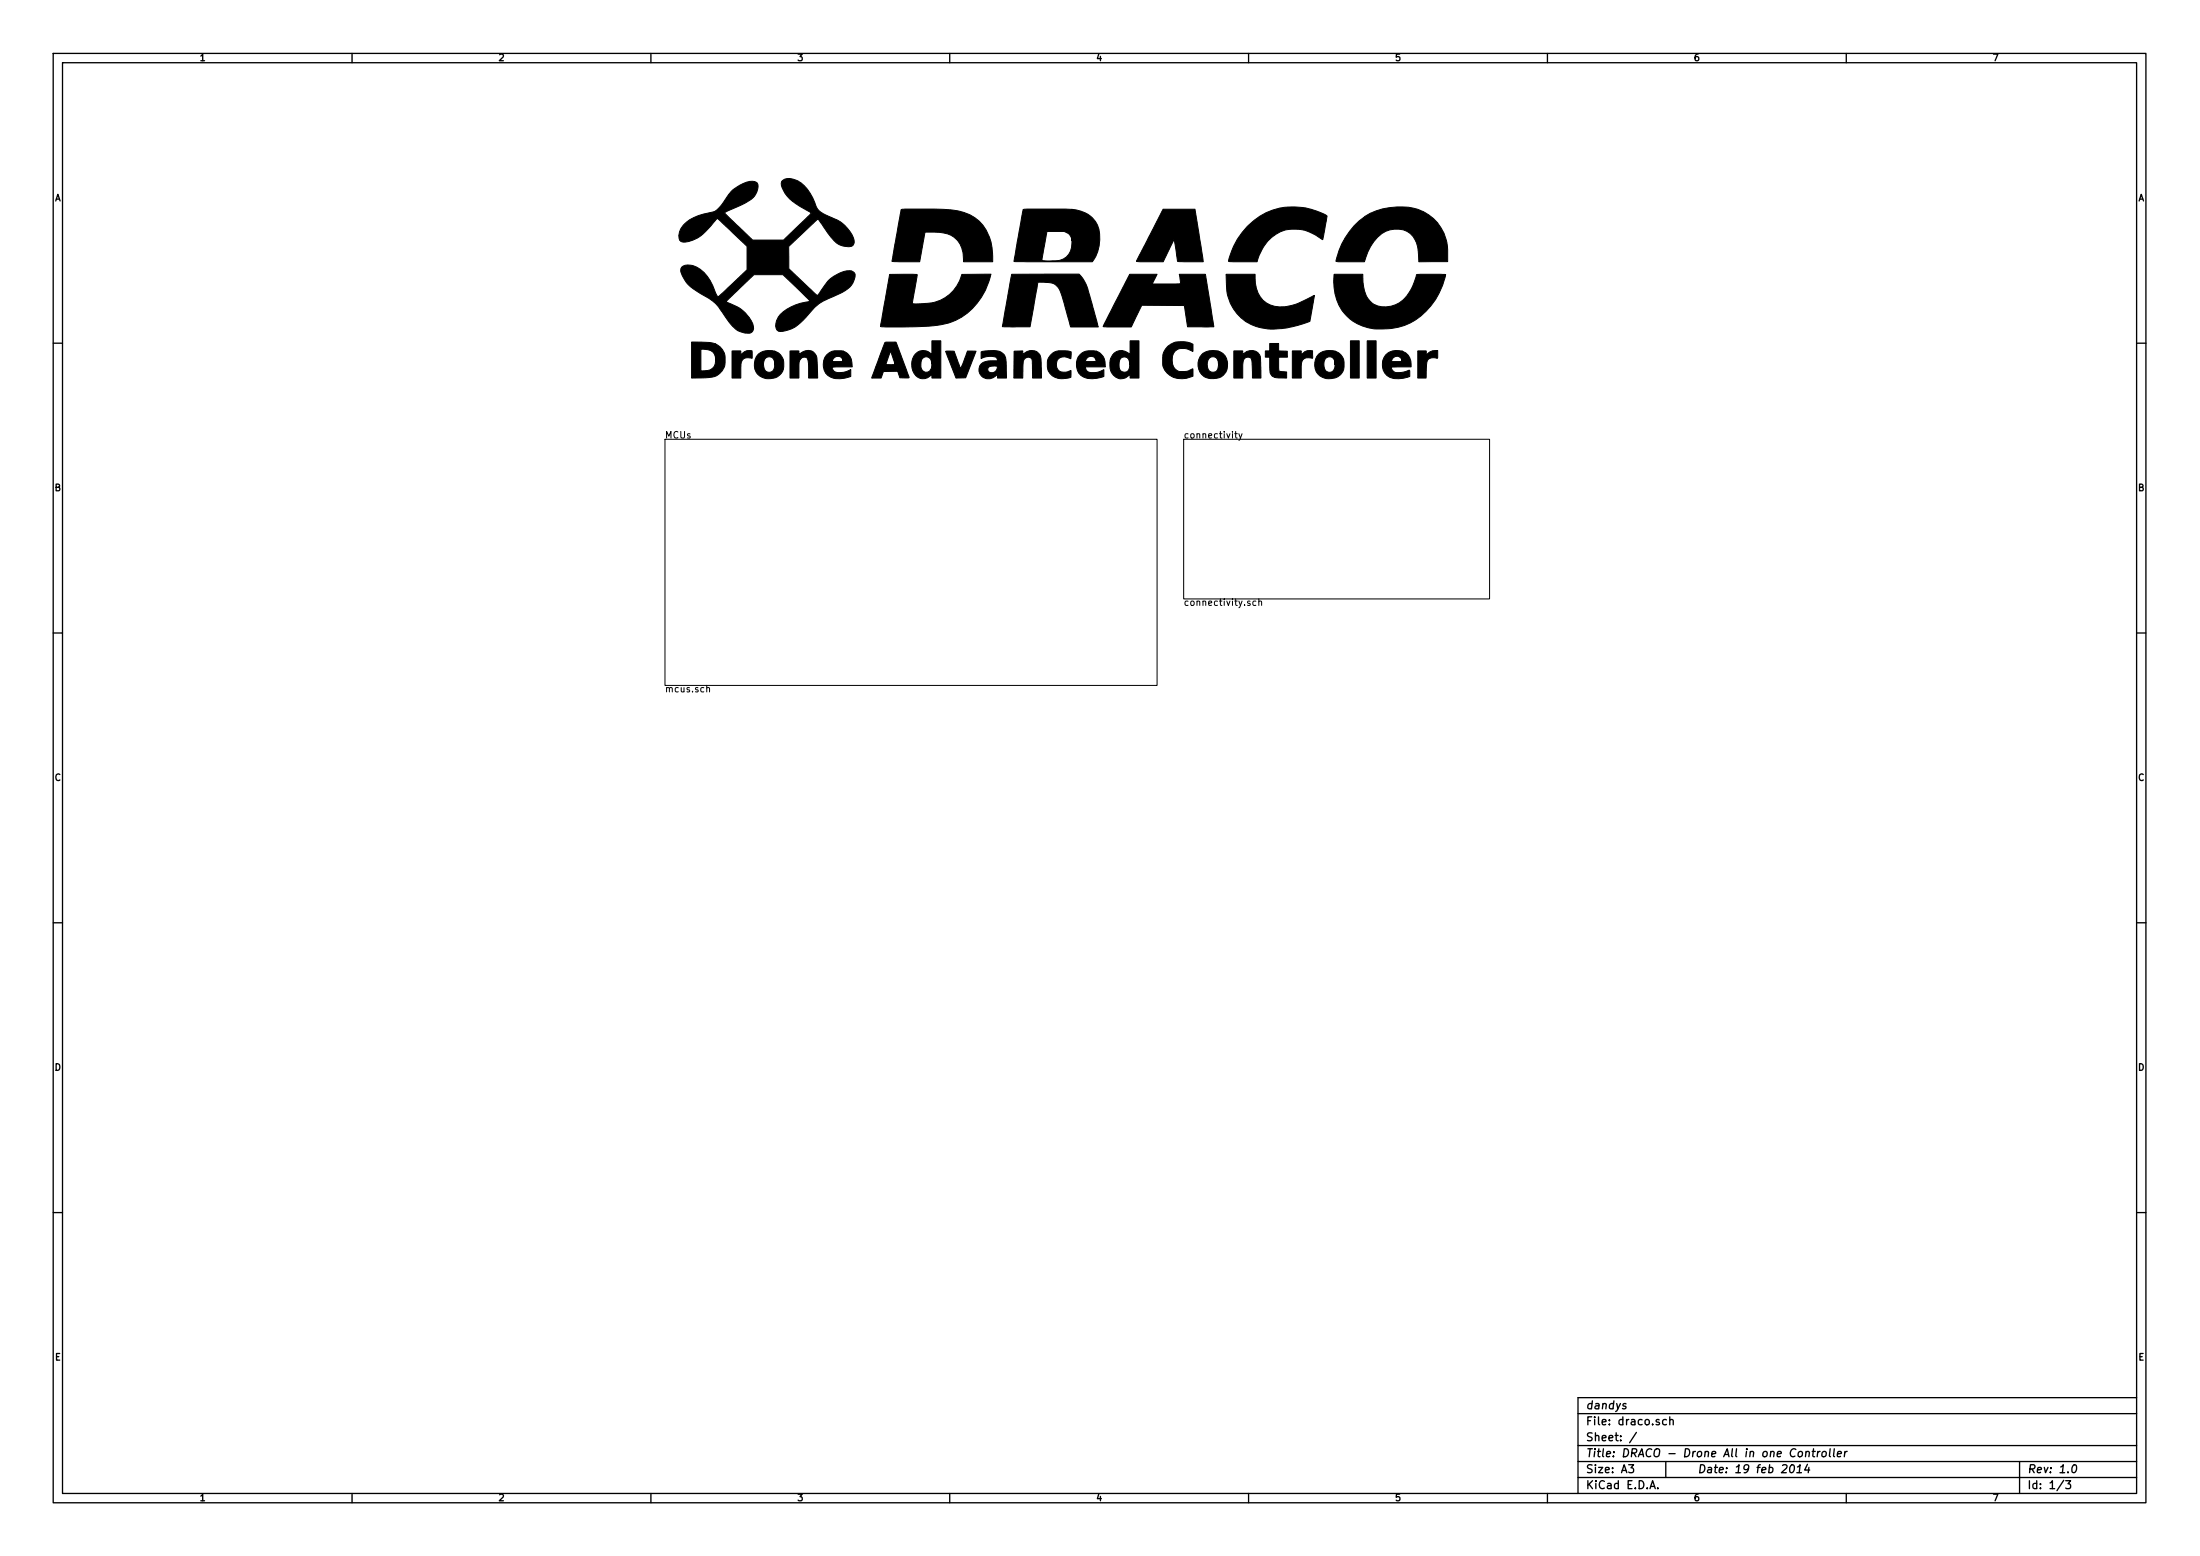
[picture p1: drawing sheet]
<svg xmlns="http://www.w3.org/2000/svg" width="420mm" height="297mm" viewBox="0 0 420 297" stroke-linecap="round" stroke-linejoin="round" font-family="sans-serif">
<g fill="none" stroke="#000" stroke-width=".25">
<path d="M10.2 10.2h399.6v276.7h-399.6zM11.9 12h396.2v273.1h-396.2zM67.2 10.2v1.8M124.3 10.2v1.8M181.4 10.2v1.8M238.5 10.2v1.8M295.5 10.2v1.8M352.6 10.2v1.8M10.2 65.5h1.7M408.1 65.5h1.7M10.2 120.8h1.7M408.1 120.8h1.7"/>
<path d="M10.2 176.2h1.7M408.1 176.2h1.7M10.2 231.5h1.7M408.1 231.5h1.7M301.4 269.9h106.7M301.4 276h106.7M301.4 279h106.7M311 279.6h1l-.5 .6 .4 .2v.6l-.2 .1-.7-.1M312.5 273.4l-1.3 2M318.1 279v3.1M318.3 271.1l-.5-.1-.3 .3 .1 .6 .2 .1 .5-.1M318.9 271.1h.1a.36 .36 0 0 1 .6 .1v.8"/>
<path d="M318.9 270.5v1.5M342 279.8l.4-.2a.88 .88 0 0 1-.3 1.5l-.2-.1-.1-.4zM343.5 277.2l.3-.1 .4 .1v.6l-.3 .3-.5-.1zM344.9 277.2l.3-.1 .3 .1v.9M344.9 277.1l-.1 1M345.2 279.5l-.5 1.1h.9M346.1 277.1h.6M346.4 276.6l-.2 1.3 .4 .2M347.2 277.1l-.2 1M347.6 277.1l-.3 .1-.2 .2M348.1 277.2l.2-.1 .4 .1v.6l-.3 .3-.4-.1zM349.5 276.6l-.1 1.3 .2 .2"/>
<path d="M350.3 276.6l-.1 1.3 .2 .2M350.9 277.6l.8-.1-.1-.3h-.6l-.1 .7 .2 .2 .4-.1M352.3 277.1l-.1 1M352.8 277.1l-.3 .1-.2 .2M385.7 279v6.1M395.9 279.8l.4-.2a.88 .88 0 0 1-.3 1.5l-.2-.1-.1-.4zM408.1 266.8h-106.7v18.3M67.2 285.1v1.8M124.3 285.1v1.8M181.4 285.1v1.8M238.5 285.1v1.8M295.5 285.1v1.8"/>
<path d="M301.4 282.1h106.7M315.1 284.2l.5-1.5 .5 1.5M315.2 283.8h.8M316.6 284.1v.1M343.2 281.1h.8M343.3 280l.5-.4-.2 1.5M345.5 280.1l-.2 1M352.6 285.1v1.8M394.1 282.6l-1.3 2M394.5 282.7h1l-.6 .5 .5 .2v.7l-.3 .1-.6-.1"/>
</g>
<path d="M127 83.9h94v46.9h-94zM226.1 83.9h58.4v30.4h-58.4zM235.8 82.8h.5M236 82.4v1.1l.3 .1M236.6 82.8l.3 .8M237.2 82.8l-.4 1.1-.2 .2M239.9 114.8l-.4-.1-.2 .3 .1 .5h.5M240.4 114.9l.2-.2 .3 .1v.8M240.4 114.3v1.3M135 131.4l.2-.1h.3v.8M135 130.8v1.3" fill="none" stroke="#000" stroke-width=".19"/>
<g fill="#000" stroke="#000" stroke-width=".19">
<path d="M130.5 43a9.5 9.5 0 0 1 5.5-2.5 4.5 4.5 0 0 0 2.4-2.2 6.9 6.9 0 0 1 5.3-3.7 .99 .99 0 0 1 1 .4 .99 .99 0 0 1 0 1.1l-.4 1a8.9 8.9 0 0 1-4.4 2.8l-1.5 .8 5.3 5.1h5.9l5-4.7 .4-.4-.3-.2a16.6 16.6 0 0 1-4.4-3.1l-.7-1.1a1.6 1.6 0 0 1-.2-1.8 2.95 2.95 0 0 1 3.6 .4 11.8 11.8 0 0 1 3.1 5 10.9 10.9 0 0 0 4.1 2.2 6.3 6.3 0 0 1 2.9 4.2 1.07 1.07 0 0 1-1.5 .8l-.6-.1a3.7 3.7 0 0 1-2.3-1.7l-2.5-3.5-5.6 5.3v4.2l5.5 5.1 .6-.8a6.8 6.8 0 0 1 5.9-3.9 1.01 1.01 0 0 1 .6 1.6 4.6 4.6 0 0 1-3.3 2.9 11.4 11.4 0 0 0-6 4.4 6.3 6.3 0 0 1-5.2 2.6 1.88 1.88 0 0 1-.1-2.6 9.3 9.3 0 0 1 6.1-3.1l-5.2-5.1h-5.5l-5.2 5-.1 .2 .2 .1a7.1 7.1 0 0 1 5 4.6 1.15 1.15 0 0 1-.5 1.2 1.15 1.15 0 0 1-1.2 .1l-.1-.1a4.8 4.8 0 0 1-3.2-2.5l-.4-.6a9.6 9.6 0 0 0-4.6-4.3 6.7 6.7 0 0 1-3.9-4.4 1.33 1.33 0 0 1 1.9-1.1 6.5 6.5 0 0 1 4.6 4.8l.7 1.3 5.5-5.2v-4.5l-5.6-5.3-.3 .2a11.8 11.8 0 0 1-4.4 3.9l-.2 .1a2.3 2.3 0 0 1-2.4 0 2.62 2.62 0 0 1 .7-2.9zM169.9 52.4h5.3l-.9 5.5a13 13 0 0 0 5.3-.6 7.4 7.4 0 0 0 4.1-4.9l5.6-.1a12.1 12.1 0 0 1-12 10l-5 .1-4.2-.1zM172.1 40a66.7 66.7 0 0 1 11.1 .3 7.7 7.7 0 0 1 6.3 7l.1 2.7h-5.6a4.9 4.9 0 0 0-3-5.3l-1.5-.3-2.8-.1-1.1 5.7-5.2-.1zM195.4 40l.7-.1 8.6 .1v5.9a1.93 1.93 0 0 0-1.4-1.7h-3.4l-.9 5.5 1 .1a5.6 5.6 0 0 0 3.7-.7 3.9 3.9 0 0 0 1-3.2v-5.9h.3a5.3 5.3 0 0 1 5 5.8 7 7 0 0 1-1.4 4.2l-15-.1zM222.1 39.9h6.1l1.6 10.1-4.9-.1-.6-4.2-2.2 4.3-5-.1zM234.2 52.4h5.5a5.4 5.4 0 0 0 2.9 5.8 8.9 8.9 0 0 0 7.1-1.1l1.3-.7-.8 5a15.5 15.5 0 0 1-10.2 1 8.5 8.5 0 0 1-5.8-8.4zM238.1 43.3a12.4 12.4 0 0 1 15.3-2l-.8 4.5a8.2 8.2 0 0 0-7.1-1.9 8.4 8.4 0 0 0-5.4 6.1l-5.2-.1h-.3l.1-.5a15.1 15.1 0 0 1 3.4-6.1zM254.8 52.4h5.5a6.6 6.6 0 0 0 1.7 5.4 5 5 0 0 0 7.2-2.1l.5-1 .9-2.3h4.5h1v.2a13.6 13.6 0 0 1-7.8 9.5 13.4 13.4 0 0 1-8.1 .1 8.5 8.5 0 0 1-5.5-8.4zM258.6 43.1a12 12 0 0 1 12.2-3.1 8.5 8.5 0 0 1 5.7 8.4v1.5l-5.5 .1-.1-1.2a5.1 5.1 0 0 0-2.2-4.6 5.1 5.1 0 0 0-6.3 1.9 11.4 11.4 0 0 0-1.8 3.9l-5.5-.1a14.7 14.7 0 0 1 3.5-6.8zM132.1 65.3l3.5 .1 1.1 .3v3a1.84 1.84 0 0 0-2.1-2l-.7-.1v4.2h.7a1.86 1.86 0 0 0 2.1-2.1v-3a3.6 3.6 0 0 1 1.2 5.1 3.4 3.4 0 0 1-3.2 1.3l-2.6 .1zM139.8 67h1.7v.8a1.97 1.97 0 0 1 2.1-.8v1.4a2.21 2.21 0 0 0-1.8 .3l-.3 .8v2.7h-1.7zM144.8 67.7l.1-.1a3.5 3.5 0 0 1 3.1-.6v2.7a1.2 1.2 0 0 0-1.4-1.6 1.71 1.71 0 0 0 0 2.9 1.15 1.15 0 0 0 1.4-1.3v-2.7a2.76 2.76 0 0 1 1.6 3.5 2.76 2.76 0 0 1-3.4 1.7 2.75 2.75 0 0 1-1.4-4.5z"/>
<path d="M150.9 67h1.7v.7a1.97 1.97 0 0 1 3.3 .2l.1 .7 .2 3.6h-1.8v-3.2a.87 .87 0 0 0-1-.8 .87 .87 0 0 0-.8 .9v3.1h-1.7zM157.9 67.8a3.2 3.2 0 0 1 3.1-.8v1.9a1.02 1.02 0 0 0-1-.9 1.02 1.02 0 0 0-1 1h2v-2a2.7 2.7 0 0 1 1.8 3l-3.8 .1a1.04 1.04 0 0 0 1.4 1 4.1 4.1 0 0 0 2.1-.6v1.4a4.1 4.1 0 0 1-4.8-.7 3.1 3.1 0 0 1 .2-3.4zM169 65.4l.2-.1h1.7v4.3l-.8-2.6-.9 2.6h1.7v-4.3h.2l2.5 6.8h-1.7l-.5-1.2h-2.7l-.4 1.3h-1.8zM174.8 67.6a2.08 2.08 0 0 1 3.2 .1v1.7a1.04 1.04 0 0 0-1-1.3 1.04 1.04 0 0 0-1.1 1.1 1.36 1.36 0 0 0 1.2 1.9 1.41 1.41 0 0 0 .9-1.7v-4.3h1.7v7.1h-1.7v-.8a2.11 2.11 0 0 1-2.4 .8 2.11 2.11 0 0 1-1.4-2 3.1 3.1 0 0 1 .6-2.6zM180.6 67.1l1.6-.1 1.2 3.4 1.4-3.4h1.6l-2 5.1-1.8 .1zM187.4 67.2l.5-.2a7.9 7.9 0 0 1 3.2 .2 1.82 1.82 0 0 1 1.1 1.9v3.1h-1.7v-.7a1.89 1.89 0 0 1-2.4 .7 1.89 1.89 0 0 1-1-2.3 2.23 2.23 0 0 1 2.5-1h.9v1.1a2.15 2.15 0 0 0-1.8 .2 .77 .77 0 0 0 .4 1 .77 .77 0 0 0 1-.3 2.1 2.1 0 0 0 .4-2v-.3a.62 .62 0 0 0-.7-.5h-1.4l-1 .3zM193.7 67h1.6v.7a1.93 1.93 0 0 1 1.9-.8 1.93 1.93 0 0 1 1.6 1.3l.1 4h-1.7v-2.8a.91 .91 0 0 0-.9-1.2 .91 .91 0 0 0-.9 1.1l-.1 2.9h-1.7zM200.6 67.8a3.1 3.1 0 0 1 2.9-.8l1.1 .2-.1 1.3a1.78 1.78 0 0 0-2.6 .3 1.55 1.55 0 0 0 .3 1.9 1.55 1.55 0 0 0 1.9 .2l.4-.2v1.3a3.4 3.4 0 0 1-4.3-1.2 3.1 3.1 0 0 1 .4-3zM193.2 52.4l12.9-.1a9.8 9.8 0 0 1 2.3 5l1.4 5.1h-5.3l-1-3.6a9.4 9.4 0 0 0-1.7-4.2 2.83 2.83 0 0 0-2.3-.7h-1.3l-1.5 8.5h-5.3zM206.2 67.8a3.1 3.1 0 0 1 3.2-.8v1.9a1.05 1.05 0 0 0-1.1-.9 1.05 1.05 0 0 0-1 1l2.1-.1v-1.9a2.66 2.66 0 0 1 1.7 3h-3.9a1.26 1.26 0 0 0 1.7 1.1h.8l1.1-.5v1.3a4.8 4.8 0 0 1-4.4-.2 2.95 2.95 0 0 1-.2-3.9zM212.8 67.4a2.15 2.15 0 0 1 3 .2v1.9a1.16 1.16 0 0 0-1.1-1.4 1.11 1.11 0 0 0-1 1.5 1.04 1.04 0 0 0 .7 1.4 1.04 1.04 0 0 0 1.3-.8l.1-5.1h1.7v7.1h-1.7v-.7a2.17 2.17 0 0 1-2.5 .6 2.17 2.17 0 0 1-1.3-2.3l.1-1.4zM223 66.1a4.5 4.5 0 0 1 4.8-.4v1.4l-.3-.1a2.83 2.83 0 0 0-3.1 0 2.45 2.45 0 0 0 .9 3.9 3.7 3.7 0 0 0 2.5-.5v1.4a4.1 4.1 0 0 1-5.6-1.7l-.2-.7a3.9 3.9 0 0 1 1-3.3z"/>
<path d="M215.7 52.4h5.3l-1 1.8h5.3l.2-.1-.3-1.7h5l1.6 10h-5l-.6-4.1h-8.1l-2 4.1-5.4-.1zM229.5 67.7a3.4 3.4 0 0 1 3.2-.7v2.6a1.22 1.22 0 0 0-1.1-1.5 1.44 1.44 0 0 0-1 2 1.09 1.09 0 0 0 1.3 .9 1.09 1.09 0 0 0 .8-1.4v-2.6a2.73 2.73 0 0 1 1.7 3.4 2.73 2.73 0 0 1-3.2 1.9 2.71 2.71 0 0 1-2.3-1.8 2.71 2.71 0 0 1 .6-2.8zM235.6 67h1.7v.7a1.9 1.9 0 0 1 3.4 .4l.1 4.1h-1.6l-.1-3a.87 .87 0 0 0-.9-1 .87 .87 0 0 0-.8 1l-.1 3h-1.7zM242.5 65.6h1.7v1.4h1.6l.1 1.2h-1.7v2.6l.4 .1 1.1 .1v1.2l-1-.1a1.67 1.67 0 0 1-2.2-1.5v-2.4h-.8v-1.2h.8zM246.8 67h1.7v.8a1.94 1.94 0 0 1 2.2-.8v1.4a2.27 2.27 0 0 0-1.9 .3l-.3 .8v2.7h-1.7zM251.8 67.7l.1-.1a3.6 3.6 0 0 1 3.1-.6v2.7a1.19 1.19 0 0 0-1.3-1.6 1.71 1.71 0 0 0-.4 2.8 1.11 1.11 0 0 0 1.3 0 1.11 1.11 0 0 0 .4-1.2v-2.7a2.76 2.76 0 0 1 1.6 3.5 2.76 2.76 0 0 1-3.4 1.7 2.77 2.77 0 0 1-1.4-4.5zM257.9 65.1h1.7v7.1h-1.7zM261.1 65.1h1.7v7.1h-1.7zM264.6 67.8a3.2 3.2 0 0 1 3.2-.8v1.9a1.06 1.06 0 0 0-1.1-.9 1.06 1.06 0 0 0-1 1l2.1-.1v-1.9a2.62 2.62 0 0 1 1.7 3l-3.7 .1a.65 .65 0 0 0 .4 .9 3.9 3.9 0 0 0 3-.3v1.2a4.9 4.9 0 0 1-4.3-.2 2.91 2.91 0 0 1-.3-3.9zM270.8 67h1.6v.8a2.17 2.17 0 0 1 2.2-.9l-.1 1.5a1.48 1.48 0 0 0-1.6 .2 1.48 1.48 0 0 0-.5 1.5v2.1h-1.6z"/>
</g>
<g font-size="2.1">
<text x="302.9" y="269.1">dandys</text>
<text x="302.9" y="272.1">File: draco.sch</text>
<text x="302.9" y="275.2">Sheet: /</text>
<text x="302.9" y="281.3">Size: A3</text>
<text x="302.9" y="278.2">Title: DRACO - Drone All in one Controller</text>
<text x="324.2" y="281.3">Date: 19 feb 2014</text>
<text x="387.2" y="281.3">Rev: 1.0</text>
<text x="302.9" y="284.3">KiCad E.D.A.</text>
<text x="387.2" y="284.3">Id: 1/3</text>
</g>
<g font-size="1.8">
<text x="38.2" y="11.7">1</text>
<text x="95.3" y="11.7">2</text>
<text x="152.4" y="11.7">3</text>
<text x="209.4" y="11.7">4</text>
<text x="266.5" y="11.7">5</text>
<text x="323.6" y="11.7">6</text>
<text x="380.7" y="11.7">7</text>
<text x="10.4" y="38.5">A</text>
<text x="408.3" y="38.5">A</text>
<text x="127" y="83.8">MCUs</text>
<text x="226.1" y="83.8">connectivity</text>
<text x="10.4" y="93.8">B</text>
<text x="408.3" y="93.8">B</text>
<text x="226.1" y="115.7">connectivity.sch</text>
<text x="127" y="132.2">mcus.sch</text>
<text x="10.4" y="149.1">C</text>
<text x="408.3" y="149.1">C</text>
<text x="10.4" y="204.5">D</text>
<text x="408.3" y="204.5">D</text>
<text x="10.5" y="259.8">E</text>
<text x="408.4" y="259.8">E</text>
<text x="38.2" y="286.6">1</text>
<text x="95.3" y="286.6">2</text>
<text x="152.4" y="286.6">3</text>
<text x="209.4" y="286.6">4</text>
<text x="266.5" y="286.6">5</text>
<text x="323.6" y="286.6">6</text>
<text x="380.7" y="286.6">7</text>
</g>
</svg>
